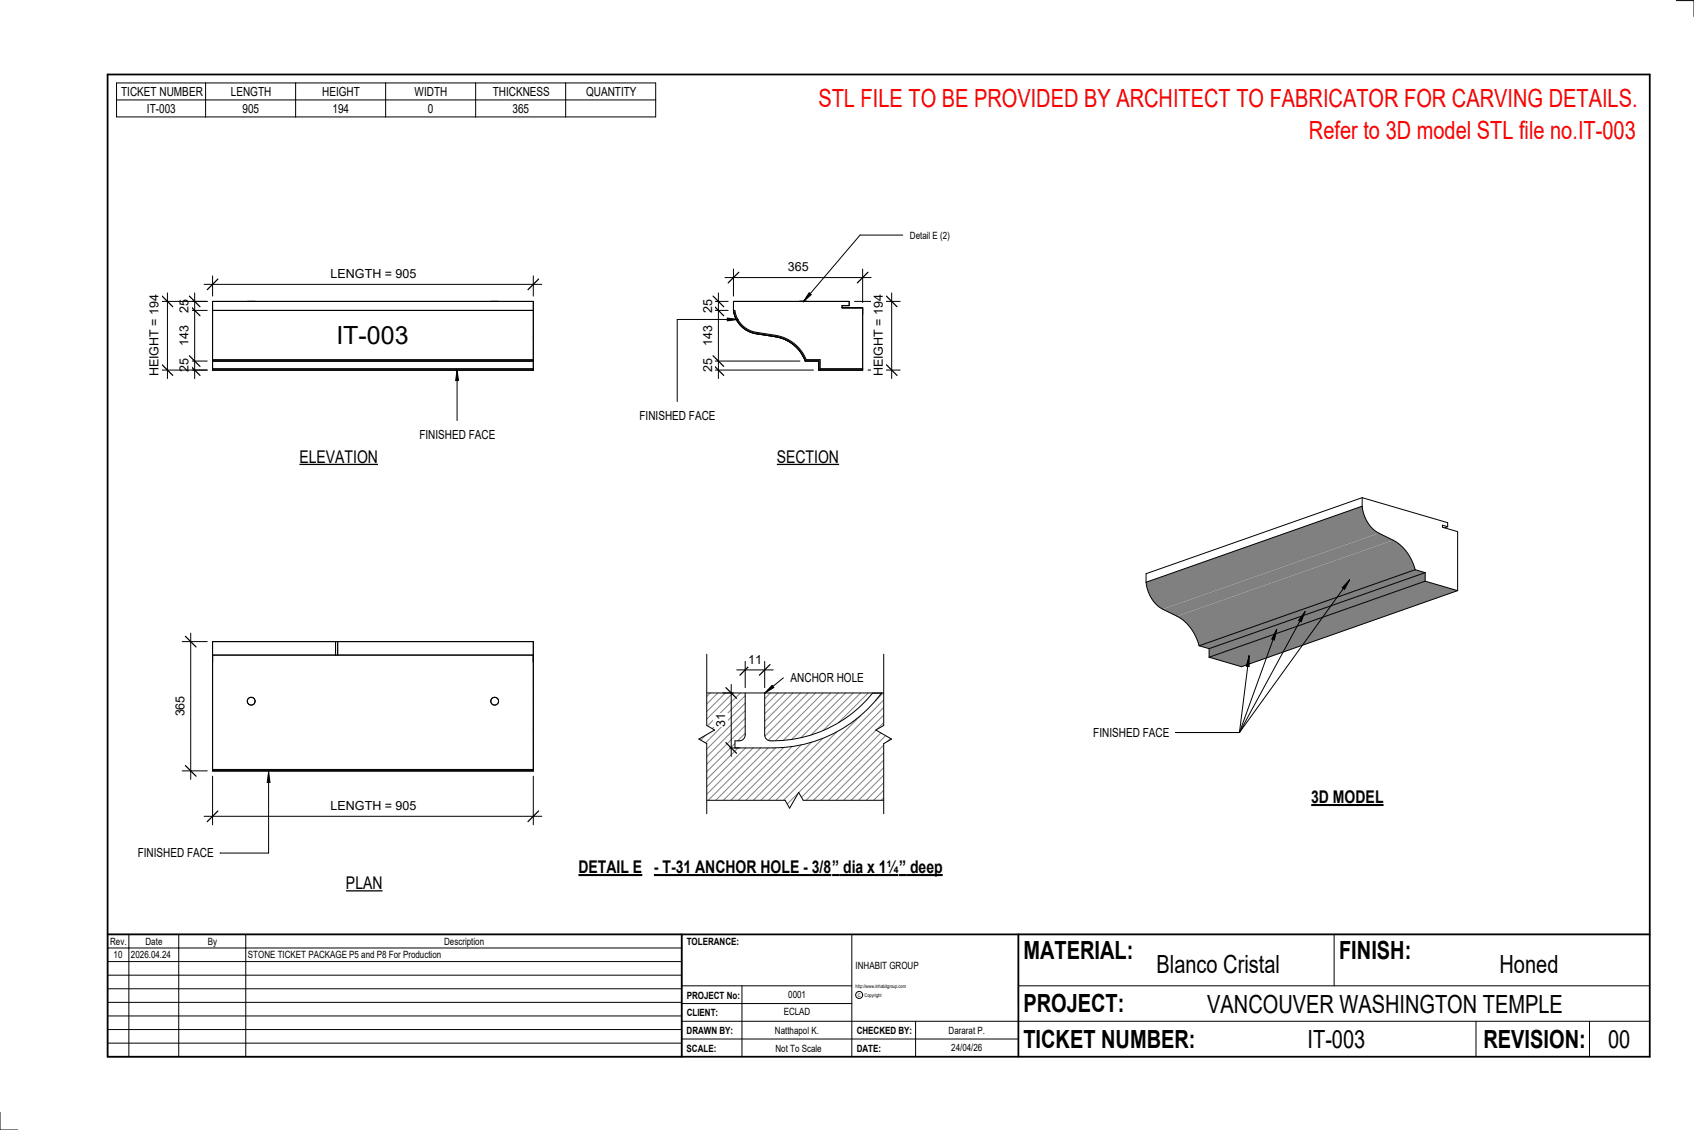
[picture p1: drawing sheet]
<svg xmlns="http://www.w3.org/2000/svg" width="914mm" height="610mm" viewBox="0 0 914 610" stroke-linecap="round" stroke-linejoin="round" font-family="sans-serif">
<g fill="none" stroke="#808080" stroke-width=".54">
<path d="M379 374l-3 3M383 374l-7 7M387 374l-11 11M392 374l-16 15M396 374l-20 19M400 374l-24 23M402 375l-26 26M402 379l-26 26M416 374l-3 3M420 374l-7 7M424 374l-11 11M428 374l-15 15"/>
<path d="M432 374l-19 19M436 374l-23 23M440 374l-25 25M444 374l-25 26M448 374l-25 25M452 374l-25 25M456 374l-24 24M461 374l-23 22M465 374l-21 20M469 374l-16 16M473 374h.1M477 374l-4 4"/>
<path d="M481 374l-62 62M482 377l-59 59M402 383l-26 26M402 387l-26 26M402 392l-26 25M402 396l-4 4M444 398l-38 38M452 395l-41 41M464 386l-49 50M482 381l-55 55M482 385l-51 51M482 389l-47 47"/>
<path d="M482 393l-43 43M482 397l-39 39M397 401l-21 20M398 403l-22 23M402 403l-26 27M407 403l-31 31M411 403l-33 33M415 403l-33 33M419 403l-33 33M423 403l-33 33M428 403l-34 33M433 402l-35 34"/>
<path d="M438 400l-36 36M482 401l-35 35M482 406l-31 30M482 410l-27 26M482 414l-23 22M482 418l-19 18M482 422l-15 14M482 426l-11 10M482 430l-7 6M482 434l-2 2"/>
</g>
<path d="M376 374h106v62h-106zM402 374v23l-1 2-4 1v3a116 116 0 0 0 43-3 73 73 0 0 0 36-26h-5a67 67 0 0 1-57 25l-1-1v-2v-22" fill="none" stroke="#000" stroke-width=".54"/>
<g fill="#808080">
<path d="M628 329l116-41 8 3-117 41z"/>
<path d="M635 332l117-41a25 25 0 0 1 12 16l-117 41-2-5a23 23 0 0 0-10-11z"/>
<path d="M647 348l117-41 5 2-116 41z"/>
<path d="M653 350l116-41v5l-116 41z"/>
<path d="M653 355l116-41 18 5-117 41z"/>
<path d="M619 314l116-41v1a18 18 0 0 0 9 14l-116 41a18 18 0 0 1-9-15z"/>
</g>
<g fill="none" stroke="#000" stroke-width=".54">
<path d="M735 273v1a18 18 0 0 0 9 14l8 3a25 25 0 0 1 12 16M735 268l46 14v2M735 268v5M735 268l-116 42v4M735 273l-116 41M781 284l-2-1v1l8 3v32M781 284l-1 1M619 314v1a18 18 0 0 0 9 14l7 3a25 25 0 0 1 12 16M764 307l5 2M764 307l-117 41M769 309v5M769 314l18 5"/>
<path d="M769 309l-116 41M769 314l-116 41M787 319l-117 41-17-5M647 348l6 2M653 350v5"/>
</g>
<path d="M396 167h1a14 14 0 0 0 11 12l11 2a21 21 0 0 1 16 13h8v5h23v1h-24v-5h-7a21 21 0 0 0-16-13l-11-2a15 15 0 0 1-12-13z" fill="#7c7c7c"/>
<path d="M396 167a15 15 0 0 0 12 13l11 2M396 167h1a14 14 0 0 0 11 12l11 2a21 21 0 0 1 16 13h8v5h23M396 167v-4h62v2h-3v1h11v34h-24v-5h-7M431 163h3zM434 163h2zM419 182a21 21 0 0 1 16 13" fill="none" stroke="#000" stroke-width=".54"/>
<path d="M115 199v1h173v-1zM115 194v1h173v-1z" fill="#7c7c7c"/>
<path d="M115 163h173v37h-173zM133 163h5M265 163h4M115 182v13h173v-13M115 180v-13h173v13M115 194h173M115 199h173" fill="none" stroke="#000" stroke-width=".54"/>
<path d="M115 415h173v1h-173z" fill="#7c7c7c"/>
<g fill="none" stroke="#000" stroke-width=".54">
<path d="M115 353h173M181 346v7M182 346v7M115 377v16M288 377v16M115 404v12M115 416v-70h173v70M115 416h173M115 415h173M288 404v12"/>
<circle cx="136" cy="378" r="2.1"/>
<circle cx="267" cy="378" r="2.1"/>
</g>
<path d="M312 462h35v11h-35z" fill="#fff"/>
<path d="M312 472h35" fill="none" stroke="#000" stroke-width="1.1" stroke-linecap="butt"/>
<g fill="#fff">
<path d="M353 462h96v11h-96z"/>
<path d="M449 462h4v11h-4z"/>
<path d="M453 462h32v11h-32z"/>
<path d="M485 462h4v11h-4z"/>
<path d="M489 462h20v11h-20z"/>
</g>
<path d="M353 472h96M449 472h36M485 472h24" fill="none" stroke="#000" stroke-width="1.1" stroke-linecap="butt"/>
<path d="M376 432h48l2 4 5-9 3 5h48v6h-106z" fill="#fff"/>
<path d="M376 432h48l2 4 5-9 3 5h48" fill="none" stroke="#000" stroke-width=".54"/>
<path d="M375 353h6v38l5 3-9 5 4 2v38h-6z" fill="#fff"/>
<path d="M381 353v38l5 3-9 5 4 2v38" fill="none" stroke="#000" stroke-width=".54"/>
<path d="M477 353h7v86h-7v-38l4-2-8-5 4-3z" fill="#fff"/>
<path d="M477 353v38l-4 3 8 5-4 2v38M417 370l1 1-5 3zM423 366l-10 8" fill="none" stroke="#000" stroke-width=".54"/>
<path d="M417 370l1 1-5 3z" fill="#000"/>
<path d="M427 362h39v8h-39z" fill="#fff"/>
<path d="M402 357v14M413 357v14M398 361h19" fill="none" stroke="#000" stroke-width=".54"/>
<path d="M405 359l-6 5M416 359l-6 5" fill="none" stroke="#000" stroke-width=".67"/>
<path d="M404 352h7v8h-7z" fill="#fff"/>
<path d="M390 374h6M395 369v39M394 403h5" fill="none" stroke="#000" stroke-width=".54"/>
<path d="M392 371l6 6M392 401l6 5" fill="none" stroke="#000" stroke-width=".67"/>
<path d="M385 385h8v7h-8z" fill="#fff"/>
<path d="M391 150h79M396 145v15M466 145v18" fill="none" stroke="#000" stroke-width=".54"/>
<path d="M399 147l-6 6M469 147l-6 6" fill="none" stroke="#000" stroke-width=".67"/>
<path d="M425 140h11v8h-11z" fill="#fff"/>
<path d="M481 158v46M461 163h25M469 200h17" fill="none" stroke="#000" stroke-width=".54"/>
<path d="M478 160l6 5M478 197l6 6" fill="none" stroke="#000" stroke-width=".67"/>
<path d="M470 159h8v44h-8z" fill="#fff"/>
<path d="M388 158v46M383 163h10M383 167h10M383 195h49M383 200h56" fill="none" stroke="#000" stroke-width=".54"/>
<path d="M385 160l6 5M385 165l6 5M385 192l6 6M385 197l6 6" fill="none" stroke="#000" stroke-width=".67"/>
<g fill="#fff">
<path d="M378 194h8v7h-8z"/>
<path d="M378 176h8v11h-8z"/>
<path d="M378 161h8v8h-8z"/>
<path d="M182 174h39v15h-39z"/>
</g>
<path d="M105 158v46M100 167h12M100 163h12M100 200h12M100 195h12" fill="none" stroke="#000" stroke-width=".54"/>
<path d="M102 160l6 5M102 165l6 5M102 197l6 6M102 192l6 6" fill="none" stroke="#000" stroke-width=".67"/>
<g fill="#fff">
<path d="M96 161h7v8h-7z"/>
<path d="M96 176h7v11h-7z"/>
<path d="M96 194h7v7h-7z"/>
</g>
<path d="M90 158v46M86 163h26M86 200h26" fill="none" stroke="#000" stroke-width=".54"/>
<path d="M88 160l5 5M88 197l5 6" fill="none" stroke="#000" stroke-width=".67"/>
<path d="M80 159h7v44h-7z" fill="#fff"/>
<path d="M110 153h182M115 149v11M288 149v11" fill="none" stroke="#000" stroke-width=".54"/>
<path d="M118 151l-6 5M291 151l-6 5" fill="none" stroke="#000" stroke-width=".67"/>
<path d="M178 144h46v8h-46z" fill="#fff"/>
<path d="M98 346h14M103 342v78M98 416h14" fill="none" stroke="#000" stroke-width=".54"/>
<path d="M100 343l6 6M100 413l6 6" fill="none" stroke="#000" stroke-width=".67"/>
<path d="M94 376h7v11h-7z" fill="#fff"/>
<path d="M115 419v26M288 419v26M110 440h182" fill="none" stroke="#000" stroke-width=".54"/>
<path d="M118 437l-6 6M291 437l-6 6" fill="none" stroke="#000" stroke-width=".67"/>
<path d="M178 431h46v8h-46z" fill="#fff"/>
<g fill="none" stroke="#000" stroke-width=".54">
<path d="M905 0h9v9M460 504v66M720 504v28M891 504h-341v37M368 532h92M401 532v38M550 532h341M368 551h523M368 541h92M494 551v19M797 551v19M858 551v19"/>
<path d="M368 561h182M0 600v10h10"/>
<circle cx="464" cy="537" r="1.9"/>
</g>
<path d="M58 40h833v530h-833zM58 504h833M368 504v66M550 504v66" fill="none" stroke="#000" stroke-width=".96"/>
<g fill="#fff">
<path d="M652 534h192v15h-192z"/>
<path d="M513 562h17v6h-17z"/>
<path d="M425 533h10v6h-10z"/>
<path d="M423 543h15v6h-15z"/>
<path d="M418 553h24v6h-24z"/>
<path d="M624 513h68v15h-68z"/>
<path d="M809 513h33v15h-33z"/>
<path d="M512 553h20v6h-20z"/>
<path d="M706 553h31v15h-31z"/>
<path d="M442 45h443v16h-443z"/>
<path d="M868 553h12v15h-12z"/>
<path d="M61 512h5v6h-5z"/>
</g>
<path d="M58 504h310v66h-310zM58 519h310M58 511h310M70 504v66M96 504v66M133 504v66M58 533h310M58 526h310M58 555h310M58 548h310M58 541h310M58 563h310" fill="none" stroke="#000" stroke-width=".54"/>
<path d="M187 471h20v11h-20z" fill="#fff"/>
<path d="M187 481h20" fill="none" stroke="#000" stroke-width=".69" stroke-linecap="butt"/>
<path d="M708 424h39v12h-39z" fill="#fff"/>
<path d="M708 434h39" fill="none" stroke="#000" stroke-width="1.1" stroke-linecap="butt"/>
<path d="M707 63h178v15h-178z" fill="#fff"/>
<path d="M728 313l-2 5-1-1zM728 313l-59 82M689 340l-1 5h-2zM689 340l-20 55M704 330l-2 5h-1zM704 330l-35 65M674 354v6l-1-1zM674 354l-5 41M635 395h34" fill="none" stroke="#000" stroke-width=".54"/>
<path d="M728 313l-2 5-1-1zM689 340l-1 5h-2zM704 330l-2 5h-1zM674 354v6l-1-1z" fill="#000"/>
<path d="M590 391h41v8h-41z" fill="#fff"/>
<path d="M247 200v5h-1z" fill="#000"/>
<path d="M247 200v5h-1zM247 200v27" fill="none" stroke="#000" stroke-width=".54"/>
<path d="M226 231h41v7h-41z" fill="#fff"/>
<path d="M145 416l1 6h-2zM145 416v44h-26" fill="none" stroke="#000" stroke-width=".54"/>
<path d="M145 416l1 6h-2z" fill="#000"/>
<g fill="#fff">
<path d="M74 457h41v7h-41z"/>
<path d="M162 241h42v11h-42z"/>
</g>
<path d="M162 251h42" fill="none" stroke="#000" stroke-width=".69" stroke-linecap="butt"/>
<path d="M419 241h34v11h-34z" fill="#fff"/>
<path d="M419 251h34" fill="none" stroke="#000" stroke-width=".69" stroke-linecap="butt"/>
<path d="M63 45h291v18h-291zM63 54h291M111 45v18M160 45v18M208 45v18M257 45v18M305 45v18M393 172h5l-5 1zM398 172h-32v45" fill="none" stroke="#000" stroke-width=".54"/>
<path d="M393 172h5l-5 1z" fill="#000"/>
<path d="M345 221h41v7h-41z" fill="#fff"/>
<path d="M437 158l1 1-4 4z" fill="#000"/>
<path d="M487 127h-23l-30 36M437 158l1 1-4 4z" fill="none" stroke="#000" stroke-width=".54"/>
<g font-size="13.5" fill="#f00">
<text x="442" y="58">STL FILE TO BE PROVIDED BY ARCHITECT TO FABRICATOR FOR CARVING DETAILS.</text>
<text x="707" y="75">Refer to 3D model STL file no.IT-003</text>
</g>
<g font-size="13.5">
<text x="182" y="186">IT-003</text>
<text x="552" y="517">MATERIAL:</text>
<text x="723" y="517">FINISH:</text>
<text x="624" y="525">Blanco Cristal</text>
<text x="809" y="525">Honed</text>
<text x="552" y="546">PROJECT:</text>
<text x="652" y="546">VANCOUVER WASHINGTON TEMPLE</text>
<text x="552" y="565">TICKET NUMBER:</text>
<text x="706" y="565">IT-003</text>
<text x="801" y="565">REVISION:</text>
<text x="868" y="565">00</text>
</g>
<g font-size="9.4">
<text x="162" y="250">ELEVATION</text>
<text x="419" y="250">SECTION</text>
<text x="708" y="433">3D MODEL</text>
<text x="312" y="471">DETAIL E</text>
<text x="353" y="471">- T-31 ANCHOR HOLE - 3/8</text>
<text x="449" y="471">”</text>
<text x="455" y="471">dia x 1¼</text>
<text x="485" y="471">”</text>
<text x="491" y="471">deep</text>
<text x="187" y="480">PLAN</text>
</g>
<g font-size="6.7">
<text x="65" y="52">TICKET NUMBER</text>
<text x="125" y="52">LENGTH</text>
<text x="174" y="52">HEIGHT</text>
<text x="224" y="52">WIDTH</text>
<text x="266" y="52">THICKNESS</text>
<text x="316" y="52">QUANTITY</text>
<text x="79" y="61">IT-003</text>
<text x="131" y="61">905</text>
<text x="179" y="61">194</text>
<text x="231" y="61">0</text>
<text x="277" y="61">365</text>
<text x="425" y="146">365</text>
<text x="178" y="150">LENGTH = 905</text>
<text x="102" y="169" transform="rotate(-90 102 169)">25</text>
<text x="384" y="169" transform="rotate(-90 384 169)">25</text>
<text x="102" y="187" transform="rotate(-90 102 187)">143</text>
<text x="384" y="187" transform="rotate(-90 384 187)">143</text>
<text x="86" y="203" transform="rotate(-90 86 203)">HEIGHT = 194</text>
<text x="102" y="201" transform="rotate(-90 102 201)">25</text>
<text x="384" y="201" transform="rotate(-90 384 201)">25</text>
<text x="477" y="203" transform="rotate(-90 477 203)">HEIGHT = 194</text>
<text x="345" y="227">FINISHED FACE</text>
<text x="226" y="237">FINISHED FACE</text>
<text x="404" y="358">11</text>
<text x="427" y="368">ANCHOR HOLE</text>
<text x="100" y="387" transform="rotate(-90 100 387)">365</text>
<text x="391" y="392" transform="rotate(-90 391 392)">31</text>
<text x="590" y="398">FINISHED FACE</text>
<text x="178" y="437">LENGTH = 905</text>
<text x="74" y="463">FINISHED FACE</text>
</g>
<g font-size="5.4">
<text x="491" y="129">Detail E (2)</text>
<text x="59" y="510">Rev.</text>
<text x="79" y="510">Date</text>
<text x="112" y="510">By</text>
<text x="240" y="510">Description</text>
<text x="371" y="510">TOLERANCE:</text>
<text x="61" y="517">10</text>
<text x="71" y="517">2026.04.24</text>
<text x="134" y="517">STONE TICKET PACKAGE P5 and P8 For Production</text>
<text x="462" y="523">INHABIT GROUP</text>
<text x="371" y="539">PROJECT No:</text>
<text x="425" y="538">0001</text>
<text x="371" y="548">CLIENT:</text>
<text x="423" y="548">ECLAD</text>
<text x="371" y="558">DRAWN BY:</text>
<text x="418" y="558">Natthapol K.</text>
<text x="462" y="558">CHECKED BY:</text>
<text x="512" y="558">Dararat P.</text>
<text x="371" y="567">SCALE:</text>
<text x="419" y="567">Not To Scale</text>
<text x="462" y="567">DATE:</text>
<text x="513" y="567">24/04/26</text>
</g>
<g font-size="2.7">
<text x="462" y="533">http://www.inhabitgroup.com</text>
<text x="463" y="538">C</text>
<text x="467" y="538">Copyright</text>
</g>
</svg>
